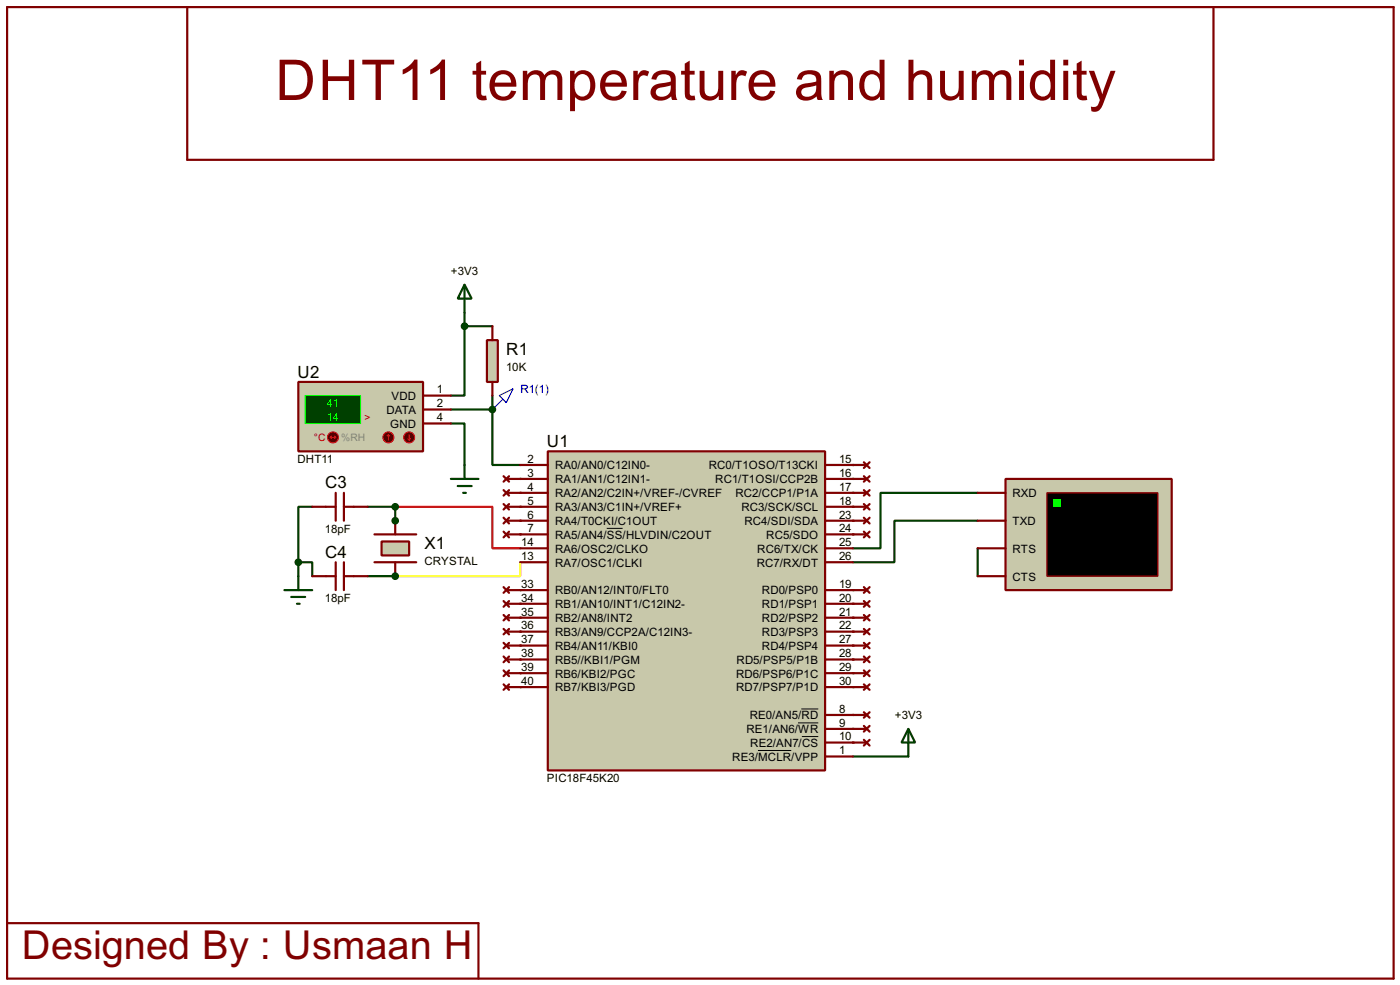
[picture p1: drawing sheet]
<svg xmlns="http://www.w3.org/2000/svg" width="256mm" height="180mm" viewBox="0 0 256 180" stroke-linecap="round" stroke-linejoin="round" font-family="sans-serif">
<circle cx="72.4" cy="105.5" r=".2" fill="#004000"/>
<path d="M67.4 105.5h5" fill="none" stroke="#004000" stroke-width=".4"/>
<circle cx="72.4" cy="95.3" r=".2" fill="#004000"/>
<path d="M57.2 92.8h-2.5v10.1M67.4 92.8h5v2.5M54.7 102.9h2.5v2.6M54.7 102.9v2.6M179.1 100.4v5.1" fill="none" stroke="#004000" stroke-width=".4"/>
<g fill="#004000">
<circle cx="95.3" cy="95.3" r=".2"/>
<circle cx="95.3" cy="97.8" r=".2"/>
</g>
<path d="M72.4 92.8h17.8v7.6h5.1" fill="none" stroke="#f00" stroke-width=".4"/>
<path d="M95.3 102.9v2.6h-22.9" fill="none" stroke="#ff0" stroke-width=".4"/>
<g fill="#004000">
<circle cx="95.3" cy="108" r=".2"/>
<circle cx="95.3" cy="110.5" r=".2"/>
<circle cx="95.3" cy="113.1" r=".2"/>
<circle cx="95.3" cy="115.6" r=".2"/>
<circle cx="95.3" cy="118.2" r=".2"/>
<circle cx="95.3" cy="120.7" r=".2"/>
<circle cx="95.3" cy="123.2" r=".2"/>
<circle cx="95.3" cy="125.8" r=".2"/>
<circle cx="156.3" cy="85.1" r=".2"/>
<circle cx="156.3" cy="92.8" r=".2"/>
<circle cx="156.3" cy="95.3" r=".2"/>
<circle cx="156.3" cy="97.8" r=".2"/>
</g>
<path d="M179.1 90.2h-17.8v10.2h-5M179.1 95.3h-15.2v7.6h-7.6" fill="none" stroke="#004000" stroke-width=".4"/>
<g fill="#004000">
<circle cx="156.3" cy="108" r=".2"/>
<circle cx="156.3" cy="110.5" r=".2"/>
<circle cx="156.3" cy="113.1" r=".2"/>
<circle cx="156.3" cy="115.6" r=".2"/>
<circle cx="156.3" cy="118.2" r=".2"/>
<circle cx="156.3" cy="120.7" r=".2"/>
<circle cx="156.3" cy="123.2" r=".2"/>
<circle cx="156.3" cy="125.8" r=".2"/>
<circle cx="156.3" cy="130.9" r=".2"/>
<circle cx="156.3" cy="133.4" r=".2"/>
<circle cx="156.3" cy="135.9" r=".2"/>
</g>
<path d="M156.3 138.5h10.1" fill="none" stroke="#004000" stroke-width=".4"/>
<g fill="#004000">
<circle cx="156.3" cy="87.7" r=".2"/>
<circle cx="156.3" cy="90.2" r=".2"/>
<circle cx="95.3" cy="87.7" r=".2"/>
<circle cx="95.3" cy="90.2" r=".2"/>
<circle cx="95.3" cy="92.8" r=".2"/>
</g>
<path d="M85.1 59.7v12.7h-2.5M85.1 57.2v2.5M85.1 59.7h5.1M82.6 77.5h2.5v7.6M82.6 75h7.6v10.1h5.1" fill="none" stroke="#004000" stroke-width=".4"/>
<circle cx="90.2" cy="75" r=".2" fill="#004000"/>
<path d="M90.2 72.4v2.6M166.4 133.4l1.3 2.5h-2.5zM166.4 133.4v5.1" fill="none" stroke="#004000" stroke-width=".4"/>
<g fill="none" stroke="#800000" stroke-width=".4">
<path d="M1.3 1.3h254v177.8h-254zM34.3 1.3v28h188v-28M68.6 97.8h7.7M92.3 94.8l1 1M92.8 95.3h2.5M93.3 94.8l-1 1M156.3 95.3h2.5M156.3 85.1h2.5M156.3 87.7h2.5M156.3 90.2h2.5M156.3 92.8h2.5M156.3 97.8h2.5"/>
<path d="M158.3 84.6l1 1.1M158.3 87.2l1 1M158.3 89.7l1 1M158.3 92.3l1 1M158.3 94.8l1 1M158.3 97.3l1 1.1M159.3 84.6l-1 1.1M159.3 87.2l-1 1M159.3 89.7l-1 1M159.3 92.3l-1 1M159.3 94.8l-1 1M159.3 97.3l-1 1.1"/>
<path d="M68.6 102.9h7.7M92.3 117.7l1 1M92.8 118.2h2.5M93.3 117.7l-1 1M156.3 118.2h2.5M156.3 115.6h2.5M156.3 113.1h2.5M158.3 115.1l1 1M158.3 117.7l1 1M158.3 112.6l1 1M159.3 115.1l-1 1M159.3 117.7l-1 1"/>
<path d="M159.3 112.6l-1 1M92.3 120.2l1 1M92.3 122.7l1 1.1M92.3 125.3l1 1M92.8 120.7h2.5M92.8 123.2h2.5M92.8 125.8h2.5M93.3 120.2l-1 1M93.3 122.7l-1 1.1M93.3 125.3l-1 1M156.3 120.7h2.5M156.3 123.2h2.5"/>
<path d="M156.3 125.8h2.5M156.3 130.9h2.5M156.3 133.4h2.5M156.3 135.9h2.5M158.3 125.3l1 1M158.3 122.7l1 1.1M158.3 130.4l1 1M158.3 132.9l1 1M158.3 135.4l1 1.1M158.3 120.2l1 1M159.3 125.3l-1 1M159.3 122.7l-1 1.1"/>
<path d="M159.3 130.4l-1 1M159.3 132.9l-1 1M159.3 135.4l-1 1.1M159.3 120.2l-1 1M1.3 169h86.4v10.1"/>
</g>
<path d="M69.9 99.1h5.1v2.6h-5.1z" fill="#c8c8aa" stroke="#800000" stroke-width=".4"/>
<g fill="none" stroke="#800000" stroke-width=".4">
<path d="M57.2 92.8h4.3M61.5 90.2v5.1M63 90.2v5.1M63 92.8h4.4M72.4 95.3v2.5M57.2 105.5h4.3M61.5 102.9v5.1M63 102.9v5.1M63 105.5h4.4M72.4 102.9v2.6M156.3 110.5h2.5M158.3 110l1 1.1"/>
<path d="M159.3 110l-1 1.1"/>
</g>
<g fill="#004000" stroke="#004000" stroke-width=".4">
<circle cx="72.4" cy="105.5" r=".5"/>
<circle cx="72.4" cy="95.3" r=".5"/>
<circle cx="54.6" cy="102.9" r=".5"/>
<circle cx="72.4" cy="92.8" r=".5"/>
</g>
<path d="M52.1 108h5.1M53.4 109.3h2.5M54.4 110.5h.5M54.7 105.5v2.5" fill="none" stroke="#004000" stroke-width=".4"/>
<path d="M184.2 87.7h30.5v20.3h-30.5z" fill="#c8c8aa" stroke="#800000" stroke-width=".4"/>
<path d="M191.8 90.2h20.3v15.3h-20.3z" fill="#000" stroke="#800000" stroke-width=".25"/>
<path d="M193.1 91.5h1.3v1.3h-1.3z" fill="#0f0"/>
<g fill="none" stroke="#800000" stroke-width=".4">
<path d="M92.3 89.7l1 1M92.3 87.2l1 1M92.3 92.3l1 1M92.3 97.3l1 1.1M92.8 90.2h2.5M92.8 87.7h2.5M92.8 92.8h2.5M92.8 97.8h2.5M93.3 89.7l-1 1M93.3 87.2l-1 1M93.3 92.3l-1 1M93.3 97.3l-1 1.1"/>
<path d="M179.1 90.2h5.1M179.1 95.3h5.1M92.3 107.5l1 1M92.3 110l1 1.1M92.3 112.6l1 1M92.3 115.1l1 1M92.8 108h2.5M92.8 110.5h2.5M92.8 113.1h2.5M92.8 115.6h2.5M93.3 107.5l-1 1M93.3 110l-1 1.1"/>
<path d="M93.3 112.6l-1 1M93.3 115.1l-1 1M156.3 108h2.5M158.3 107.5l1 1M159.3 107.5l-1 1M179.1 100.4h5.1M179.1 105.5h5.1"/>
</g>
<path d="M85.1 52.1l1.3 2.6h-2.5zM85.1 52.1v5.1M82.6 87.7h5.1M83.9 89h2.5M84.9 90.2h.5M85.1 85.1v2.6" fill="none" stroke="#004000" stroke-width=".4"/>
<path d="M91.5 72.4l2.5-1.2-1.2 2.5zM92 73.2l-1.8 1.8" fill="none" stroke="#0000c0" stroke-width=".2"/>
<path d="M100.4 82.6h50.8v58.4h-50.8z" fill="#c8c8aa" stroke="#800000" stroke-width=".4"/>
<g fill="none" stroke="#800000" stroke-width=".4">
<path d="M95.3 95.3h5.1M95.3 97.8h5.1M95.3 85.1h5.1M95.3 92.8h5.1M95.3 87.7h5.1M95.3 90.2h5.1M151.2 95.3h5.1M151.2 97.8h5.1M151.2 85.1h5.1M151.2 92.8h5.1M151.2 87.7h5.1M151.2 90.2h5.1"/>
<path d="M95.3 100.4h5.1M95.3 102.9h5.1M95.3 108h5.1M95.3 110.5h5.1M95.3 113.1h5.1M95.3 115.6h5.1M95.3 118.2h5.1M151.2 100.4h5.1M151.2 102.9h5.1M151.2 108h5.1M151.2 110.5h5.1M151.2 113.1h5.1"/>
<path d="M151.2 115.6h5.1M151.2 118.2h5.1M95.3 120.7h5.1M95.3 123.2h5.1M95.3 125.8h5.1M151.2 120.7h5.1M151.2 123.2h5.1M151.2 125.8h5.1M151.2 130.9h5.1M151.2 133.4h5.1M151.2 135.9h5.1M151.2 138.5h5.1"/>
</g>
<path d="M111.2 96.7h2.9M138.9 137.4h6.1M146.2 132.3h3.7M146.8 129.8h3.1M146.9 134.8h3" fill="none" stroke="#000" stroke-width=".18"/>
<path d="M54.7 69.9h22.8v12.7h-22.8z" fill="#c8c8aa" stroke="#800000" stroke-width=".4"/>
<path d="M55.9 72.4h10.2v5.1h-10.2z" fill="#004000" stroke="#0f0" stroke-width=".2"/>
<path d="M77.5 75h5.1M77.5 72.4h5.1M77.5 77.5h5.1" fill="none" stroke="#800000" stroke-width=".4"/>
<circle cx="71.1" cy="80.1" r="1" fill="#400000" stroke="#f00" stroke-width=".2"/>
<path d="M71.2 79.6l.2 .2M71.2 79.6l-.3 .2M71.2 79.6v1" fill="none" stroke="#f00" stroke-width=".2"/>
<circle cx="74.9" cy="80.1" r="1" fill="#400000" stroke="#f00" stroke-width=".2"/>
<path d="M75 79.6v1M74.7 80.3l.3 .3M75.2 80.3l-.2 .3" fill="none" stroke="#f00" stroke-width=".2"/>
<circle cx="61" cy="80.1" r="1" fill="#400000" stroke="#f00" stroke-width=".2"/>
<path d="M60.8 79.8l-.3 .3M61.3 79.8l.2 .3M60.5 80.1h1M60.5 80.1l.3 .2M61.5 80.1l-.2 .2" fill="none" stroke="#f00" stroke-width=".2"/>
<path d="M89.2 62.3h2v7.6h-2z" fill="#c8c8aa" stroke="#800000" stroke-width=".4"/>
<path d="M90.2 59.7v2.6M90.2 69.9v2.5" fill="none" stroke="#800000" stroke-width=".4"/>
<g fill="#004000" stroke="#004000" stroke-width=".4">
<circle cx="85.1" cy="59.7" r=".5"/>
<circle cx="90.2" cy="75" r=".5"/>
</g>
<text font-size="11.5" fill="#800000" x="50.4" y="18.3">DHT11 temperature and humidity</text>
<text font-size="8.2" fill="#800000" x="4" y="175.6">Designed By : Usmaan H</text>
<g font-size="3.5">
<text x="92.8" y="64.9">R1</text>
<text x="54.5" y="69.1">U2</text>
<text x="100.2" y="81.8">U1</text>
<text x="59.6" y="89.4">C3</text>
<text x="77.8" y="100.5">X1</text>
<text x="59.6" y="102.1">C4</text>
</g>
<g font-size="2.4">
<text x="82.6" y="50.4">+3V3</text>
<text x="80.1" y="72">1</text>
<text x="92.7" y="67.9">10K</text>
<text x="70.8" y="75.8">DATA</text>
<text x="71.7" y="73.2">VDD</text>
<text x="80.1" y="74.6">2</text>
<text x="80.1" y="77.1">4</text>
<text x="71.5" y="78.3">GND</text>
<text x="54.5" y="84.8">DHT11</text>
<text x="96.7" y="84.7">2</text>
<text x="96.7" y="87.3">3</text>
<text x="96.7" y="89.8">4</text>
<text x="101.7" y="85.9">RA0/AN0/C12IN0-</text>
<text x="101.7" y="88.5">RA1/AN1/C12IN1-</text>
<text x="129.8" y="85.9">RC0/T1OSO/T13CKI</text>
<text x="131" y="88.5">RC1/T1OSI/CCP2B</text>
<text x="153.7" y="84.7">15</text>
<text x="153.7" y="87.3">16</text>
<text x="153.7" y="89.8">17</text>
<text x="96.7" y="94.9">6</text>
<text x="96.7" y="92.4">5</text>
<text x="101.7" y="91">RA2/AN2/C2IN+/VREF-/CVREF</text>
<text x="101.7" y="93.6">RA3/AN3/C1IN+/VREF+</text>
<text x="134.7" y="91">RC2/CCP1/P1A</text>
<text x="135.8" y="93.6">RC3/SCK/SCL</text>
<text x="153.7" y="92.4">18</text>
<text x="153.7" y="94.9">23</text>
<text x="185.5" y="91">RXD</text>
<text x="59.5" y="97.5">18pF</text>
<text x="95.5" y="100">14</text>
<text x="96.7" y="97.4">7</text>
<text x="101.7" y="96.1">RA4/T0CKI/C1OUT</text>
<text x="101.7" y="98.6">RA5/AN4/SS/HLVDIN/C2OUT</text>
<text x="101.7" y="101.2">RA6/OSC2/CLKO</text>
<text x="136.4" y="96.1">RC4/SDI/SDA</text>
<text x="138.7" y="101.2">RC6/TX/CK</text>
<text x="140.4" y="98.6">RC5/SDO</text>
<text x="153.7" y="97.4">24</text>
<text x="153.7" y="100">25</text>
<text x="185.5" y="101.2">RTS</text>
<text x="185.5" y="96.1">TXD</text>
<text x="77.7" y="103.5">CRYSTAL</text>
<text x="95.5" y="102.5">13</text>
<text x="95.5" y="107.6">33</text>
<text x="101.7" y="103.7">RA7/OSC1/CLKI</text>
<text x="138.6" y="103.7">RC7/RX/DT</text>
<text x="153.7" y="102.5">26</text>
<text x="153.7" y="107.6">19</text>
<text x="185.5" y="106.3">CTS</text>
<text x="59.5" y="110.2">18pF</text>
<text x="95.5" y="110.1">34</text>
<text x="95.5" y="112.7">35</text>
<text x="101.7" y="108.8">RB0/AN12/INT0/FLT0</text>
<text x="101.7" y="111.3">RB1/AN10/INT1/C12IN2-</text>
<text x="101.7" y="113.9">RB2/AN8/INT2</text>
<text x="139.6" y="108.8">RD0/PSP0</text>
<text x="139.6" y="111.3">RD1/PSP1</text>
<text x="139.6" y="113.9">RD2/PSP2</text>
<text x="153.7" y="110.1">20</text>
<text x="153.7" y="112.7">21</text>
<text x="95.5" y="115.2">36</text>
<text x="95.5" y="117.8">37</text>
<text x="101.7" y="116.4">RB3/AN9/CCP2A/C12IN3-</text>
<text x="101.7" y="119">RB4/AN11/KBI0</text>
<text x="139.6" y="116.4">RD3/PSP3</text>
<text x="139.6" y="119">RD4/PSP4</text>
<text x="153.7" y="115.2">22</text>
<text x="153.7" y="117.8">27</text>
<text x="95.5" y="120.3">38</text>
<text x="95.5" y="122.8">39</text>
<text x="95.5" y="125.4">40</text>
<text x="101.7" y="121.5">RB5//KBI1/PGM</text>
<text x="101.7" y="124">RB6/KBI2/PGC</text>
<text x="134.8" y="124">RD6/PSP6/P1C</text>
<text x="134.9" y="121.5">RD5/PSP5/P1B</text>
<text x="153.7" y="120.3">28</text>
<text x="153.7" y="122.8">29</text>
<text x="153.7" y="125.4">30</text>
<text x="101.7" y="126.6">RB7/KBI3/PGD</text>
<text x="134.8" y="126.6">RD7/PSP7/P1D</text>
<text x="137.3" y="131.7">RE0/AN5/RD</text>
<text x="153.7" y="130.5">8</text>
<text x="164" y="131.7">+3V3</text>
<text x="136.7" y="134.2">RE1/AN6/WR</text>
<text x="137.4" y="136.7">RE2/AN7/CS</text>
<text x="153.7" y="133">9</text>
<text x="153.7" y="135.5">10</text>
<text x="100.2" y="143.2">PIC18F45K20</text>
<text x="134.1" y="139.3">RE3/MCLR/VPP</text>
<text x="153.7" y="138.1">1</text>
</g>
<text font-size="2.4" fill="#0000c0" x="95.3" y="72">R1(1)</text>
<g font-size="2.4" fill="#0f0">
<text x="59.9" y="74.5">41</text>
<text x="59.9" y="77.1">14</text>
</g>
<g font-size="2.1" fill="#c00000">
<text x="66.8" y="77">&gt;</text>
<text x="57.5" y="80.8">°C</text>
</g>
<text font-size="2.1" fill="#808080" x="62.5" y="80.8">%RH</text>
</svg>
